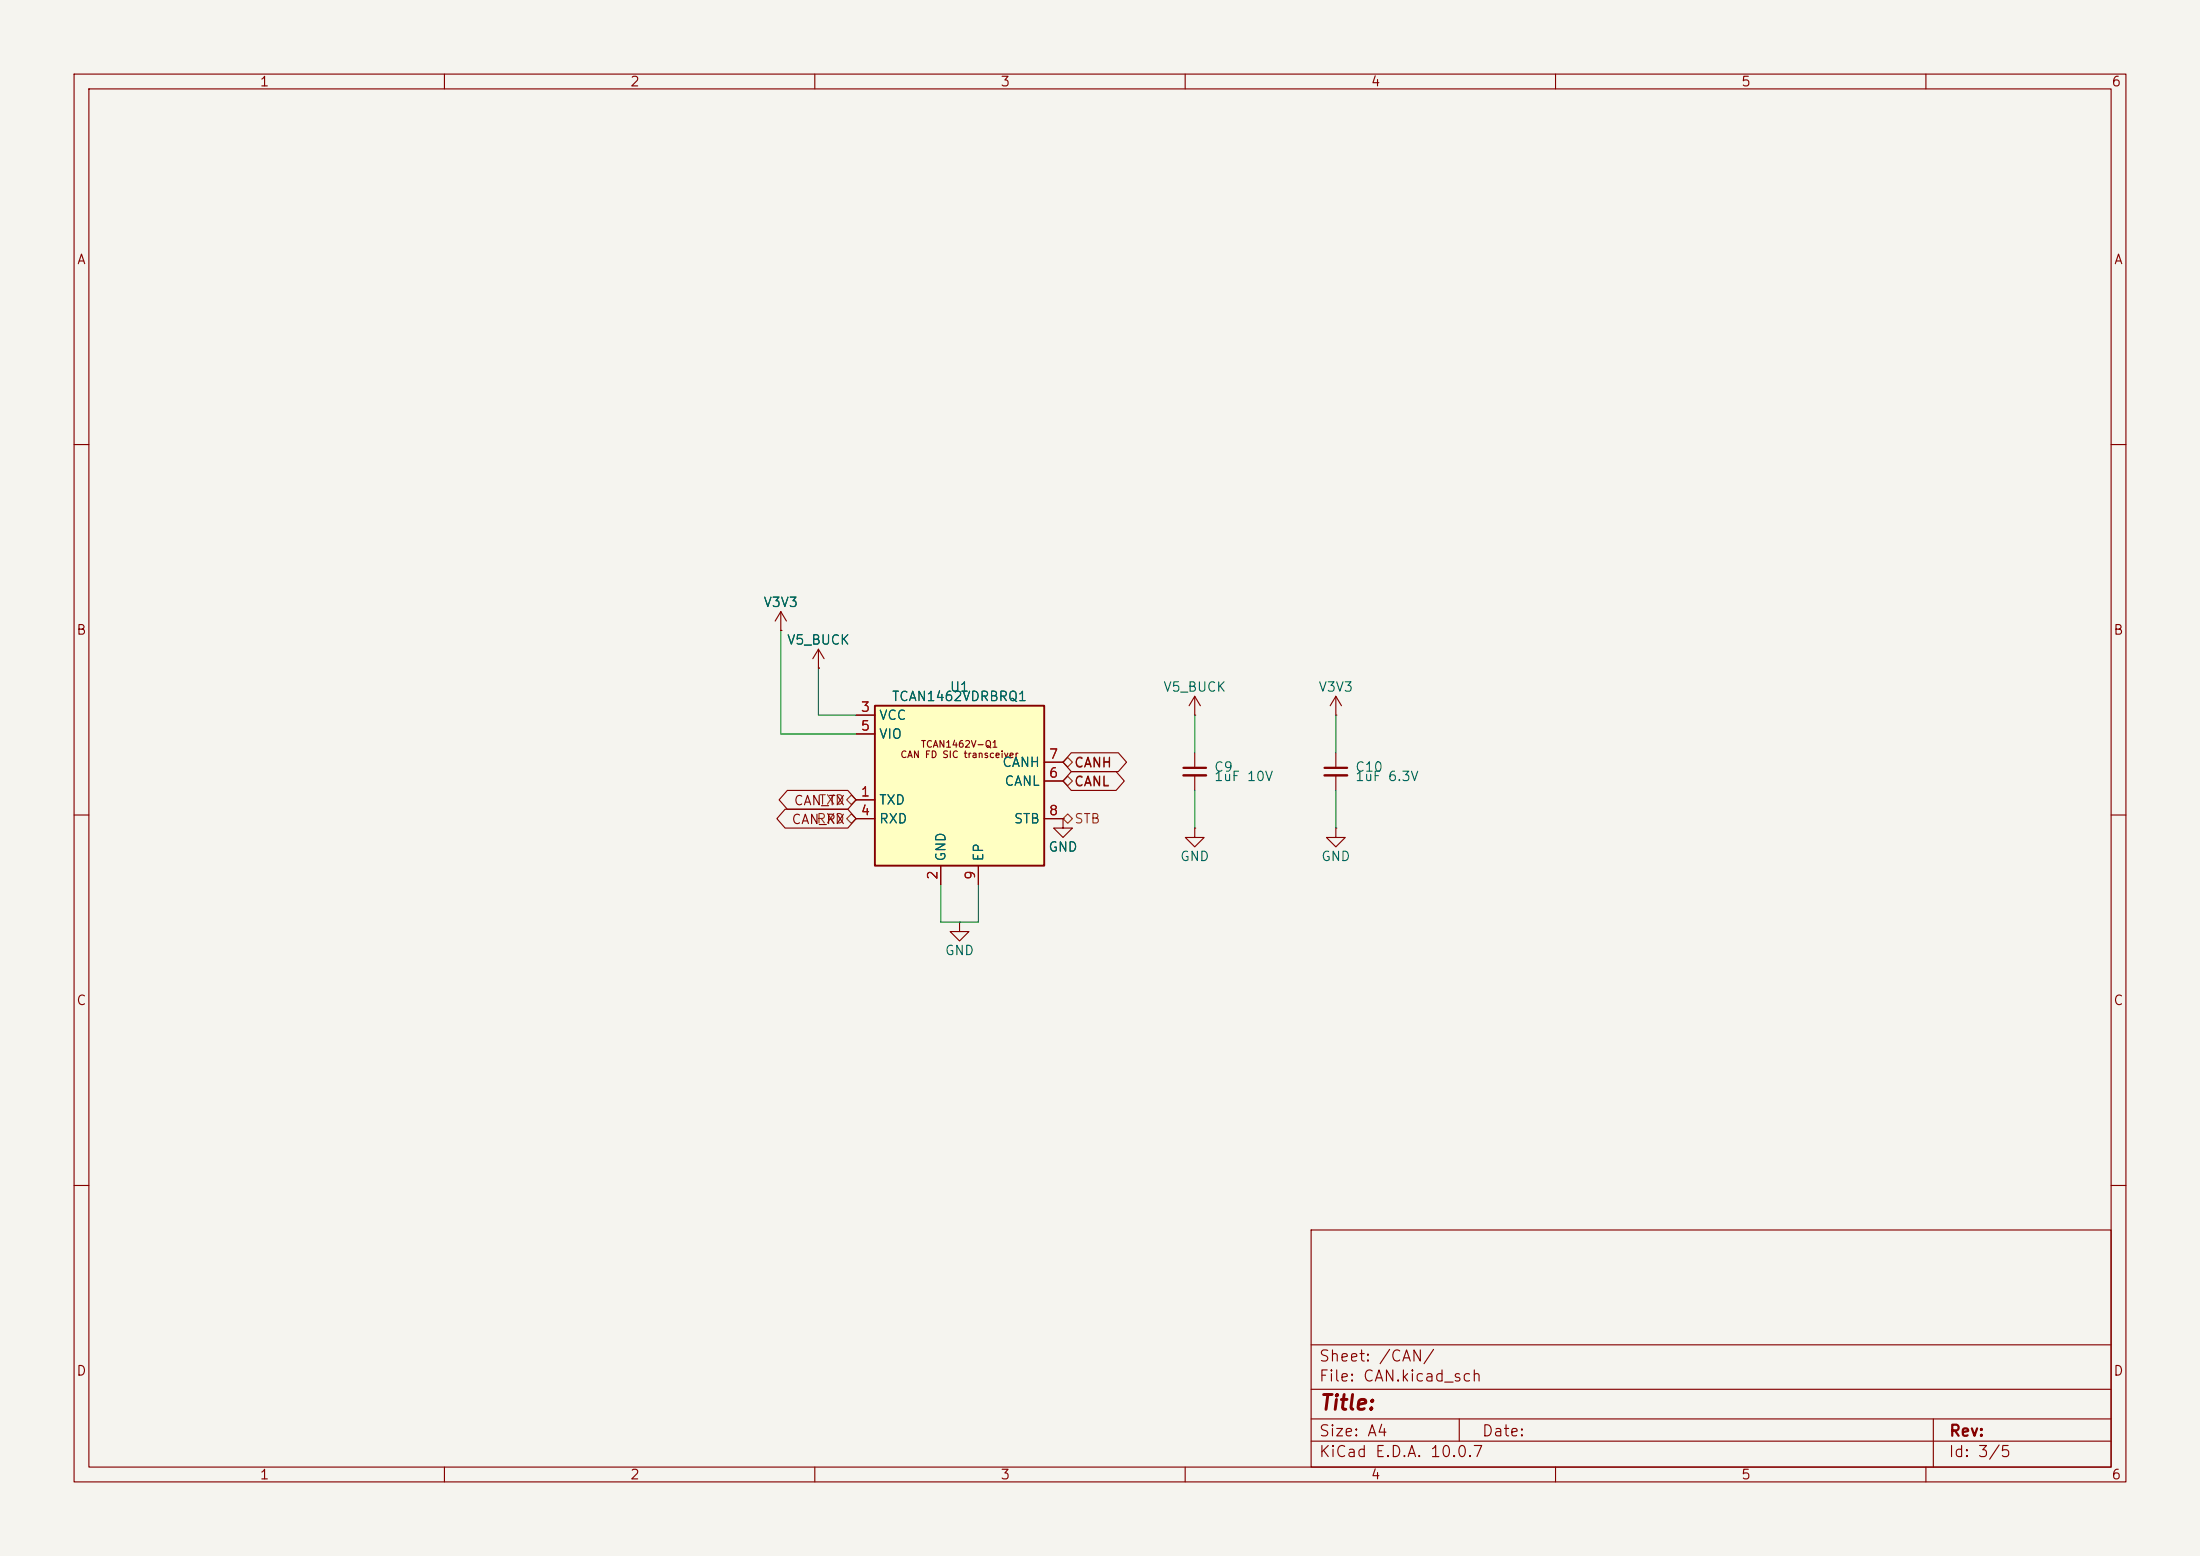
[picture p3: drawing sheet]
<svg xmlns="http://www.w3.org/2000/svg" width="297mm" height="210mm" viewBox="0 0 297 210" stroke-linecap="round" stroke-linejoin="round" font-family="sans-serif">
<path d="M0 0h297v210h-297z" fill="#f5f4ef" stroke="#f5f4ef" stroke-width=".14"/>
<g fill="none" stroke="#840000" stroke-width=".15">
<path d="M10 10h277v190h-277zM12 12h273v186h-273zM60 10v2M110 10v2M160 10v2M210 10v2M260 10v2M10 60h2M285 60h2M105.4 85.1h.1M105.4 82.6l-.8 1.2M105.4 82.6l.8 1.2"/>
<path d="M105.4 82.6v2.5M110.5 90.2h.1M110.5 87.6l-.8 1.3M110.5 87.6l.8 1.3M110.5 87.6v2.6M180.3 96.5h.1M180.3 94v2.5M180.3 94l-.7 1.3M180.3 94l.8 1.3M10 110h2M143.5 110.5v1.3h1.3l-1.3 1.2-1.3-1.2h1.3M143.5 110.5h.1"/>
<path d="M161.3 101.6v2M161.3 104.6v2.1M180.3 111.8v1.2h1.3l-1.3 1.3-1.2-1.3h1.2M180.3 111.8h.1M180.3 101.6v2M180.3 104.6v2.1M285 110h2M10 160h2M177 166h108v32h-108zM285 160h2M60 198v2M110 198v2"/>
<path d="M160 198v2M177 194.5h108M177 191.5h108M177 187.5h108M177 181.5h108M197 191.5v3M210 198v2M260 198v2M261 191.5v6.5"/>
</g>
<path d="M159.8 103.6h3M178.8 103.6h3.1" fill="none" stroke="#840000" stroke-width=".3"/>
<path d="M159.8 104.6h3M178.8 104.6h3.1" fill="none" stroke="#840000" stroke-width=".33"/>
<path d="M118.1 95.3h22.9v21.5h-22.9z" fill="#ffffc2"/>
<path d="M118.1 95.3h22.9v21.5h-22.9z" fill="none" stroke="#840000" stroke-width=".25"/>
<g fill="none" stroke="#840000" stroke-width=".15">
<path d="M105.4 85.1h.1M110.5 90.2h.1M115.6 96.5h2.5M115.6 99.1h2.5M161.3 96.5h.1M161.3 94l-.8 1.3M161.3 94l.8 1.3M161.3 94v2.5M106 109.2h8.5l1.1 1.3-1.1 1.3h-8.5l-1.1-1.3zM106.3 106.7h8.2l1.1 1.3-1.1 1.2h-8.2l-1.1-1.2zM115.6 108h2.5M115.6 110.5h2.5"/>
<path d="M127 116.8v2.6M132.1 116.8v2.6M141 110.5h2.5M141 105.4h2.5M141 102.9h2.5M143.5 110.5h.1M144.6 101.6h6.4l1.1 1.3-1.1 1.2h-6.4l-1.1-1.2zM144.6 104.1h6.1l1.1 1.3-1.1 1.3h-6.1l-1.1-1.3zM161.3 111.8v1.2h1.3l-1.3 1.3-1.3-1.3h1.3M161.3 111.8h.1M129.5 124.5v1.2h1.3l-1.3 1.3-1.2-1.3h1.2M129.5 124.5h.1"/>
</g>
<path d="M114.3 108l.6-.7 .7 .7-.7 .6zM114.9 109.9l.7 .6-.7 .6-.6-.6zM143.5 110.5l.6-.6 .7 .6-.7 .6zM143.5 102.9l.6-.7 .7 .7-.7 .6zM143.5 105.4l.6-.6 .7 .6-.7 .6z" fill="none" stroke="#725600" stroke-width=".15"/>
<path d="M105.4 85.1v14h10.2M110.5 90.2v6.3h5.1M161.3 96.5v5.1M180.3 96.5v5.1M127 119.4v5.1h5.1v-5.1M161.3 106.7v5.1M180.3 106.7v5.1" fill="none" stroke="#009600" stroke-width=".15"/>
<text font-size="2" fill="#840000" x="178" y="190.8">Title:</text>
<g font-size="1.5" fill="#840000">
<text x="178" y="184.1">Sheet: /CAN/</text>
<text x="178" y="186.8">File: CAN.kicad_sch</text>
<text x="178" y="197">KiCad E.D.A. 10.0.7</text>
<text x="178" y="194.2">Size: A4</text>
<text x="200" y="194.2">Date:</text>
<text x="263" y="197">Id: 3/5</text>
<text x="263" y="194.2">Rev:</text>
</g>
<g font-size="1.3" fill="#840000">
<text x="35" y="12">1</text>
<text x="85" y="12">2</text>
<text x="135" y="12">3</text>
<text x="185" y="12">4</text>
<text x="235" y="12">5</text>
<text x="285" y="12">6</text>
<text x="10.3" y="36">A</text>
<text x="285.3" y="36">A</text>
<text x="10.2" y="86">B</text>
<text x="285.2" y="86">B</text>
<text x="106.8" y="111.5">CAN_RX</text>
<text x="107.1" y="109">CAN_TX</text>
<text x="10.2" y="136">C</text>
<text x="285.2" y="136">C</text>
<text x="10.2" y="186">D</text>
<text x="285.2" y="186">D</text>
<text x="35" y="200">1</text>
<text x="85" y="200">2</text>
<text x="135" y="200">3</text>
<text x="185" y="200">4</text>
<text x="235" y="200">5</text>
<text x="285" y="200">6</text>
</g>
<g font-size="1.3" fill="#006464">
<text x="103" y="82.2">V3V3</text>
<text x="106.2" y="87.3">V5_BUCK</text>
<text x="120.3" y="94.9">TCAN1462VDRBRQ1</text>
<text x="128.1" y="93.7">U1</text>
<text x="157" y="93.7">V5_BUCK</text>
<text x="177.9" y="93.7">V3V3</text>
<text x="118.6" y="97.5">VCC</text>
<text x="118.6" y="100">VIO</text>
<text x="135.2" y="103.8">CANH</text>
<text x="135.5" y="106.4">CANL</text>
<text x="163.8" y="104.5">C9</text>
<text x="163.8" y="105.7">1uF 10V</text>
<text x="182.9" y="104.5">C10</text>
<text x="182.9" y="105.7">1uF 6.3V</text>
<text x="118.6" y="108.9">TXD</text>
<text x="118.6" y="111.5">RXD</text>
<text x="136.8" y="111.5">STB</text>
<text x="128" y="116.4" transform="rotate(-90 128 116.4)">GND</text>
<text x="133" y="116.4" transform="rotate(-90 133 116.4)">EP</text>
<text x="141.4" y="115.3">GND</text>
<text x="159.2" y="116.5">GND</text>
<text x="178.3" y="116.5">GND</text>
<text x="127.5" y="129.2">GND</text>
</g>
<g font-size="1.3" fill="#a90000">
<text x="116.1" y="96.4">3</text>
<text x="116.1" y="98.9">5</text>
<text x="116.1" y="107.8">1</text>
<text x="141.5" y="105.3">6</text>
<text x="141.5" y="102.7">7</text>
<text x="116.1" y="110.4">4</text>
<text x="141.5" y="110.4">8</text>
<text x="126.9" y="118.8" transform="rotate(-90 126.9 118.8)">2</text>
<text x="131.9" y="118.8" transform="rotate(-90 131.9 118.8)">9</text>
</g>
<g font-size="1.3" fill="#725600">
<text x="144.9" y="103.8">CANH</text>
<text x="144.9" y="106.4">CANL</text>
<text x="110.1" y="111.5">RXD</text>
<text x="110.4" y="108.9">TXD</text>
<text x="144.9" y="111.5">STB</text>
</g>
<g font-size=".9" fill="#840000">
<text x="124.2" y="101.1">TCAN1462V-Q1</text>
<text x="121.5" y="102.5">CAN FD SIC transceiver</text>
</g>
</svg>
